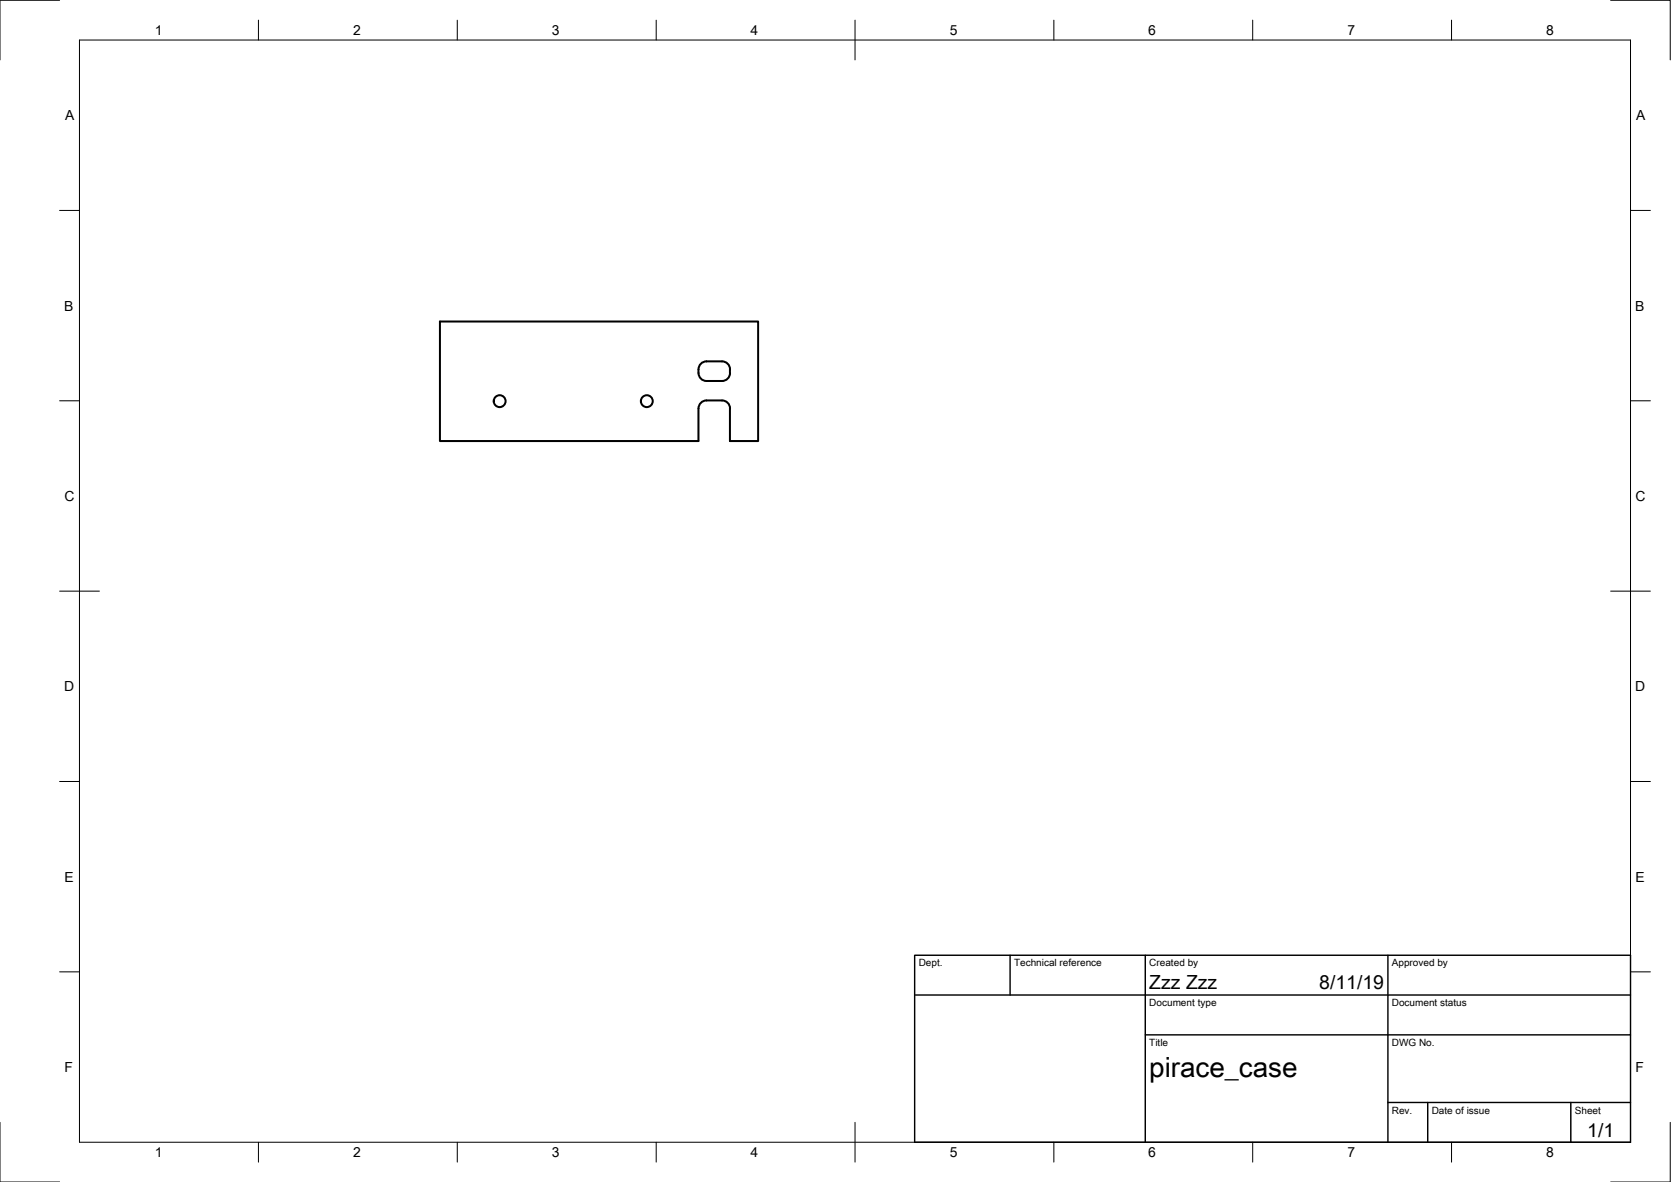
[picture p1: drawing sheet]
<svg xmlns="http://www.w3.org/2000/svg" width="420mm" height="297mm" viewBox="0 0 420 297" stroke-linecap="round" stroke-linejoin="round" font-family="sans-serif">
<!-- layer: Visible -->
<g fill="none" stroke="#000" stroke-width=".51">
<path d="M110.6 80.8h80v30h-7.1v-8.2a1.97 1.97 0 0 0-1.9-2h-4a2 2 0 0 0-2 2v8.2h-65zM175.6 92.8a2.27 2.27 0 0 0 2 2.9h3.9a2.18 2.18 0 0 0 2-2.9M175.6 92.8a2 2 0 0 1 2-2h4a2 2 0 0 1 2 2"/>
<circle cx="125.6" cy="100.8" r="1.49"/>
<circle cx="162.6" cy="100.8" r="1.49"/>
</g>
<!-- layer: Border -->
<g fill="none" stroke="#000" stroke-width=".25">
<path d="M15 .1h-15v15M20 10.1h390v276.9h-390zM65 5.1v5M115 5.1v5M165 5.1v5M215 5.1v10M265 5.1v5M315 5.1v5M365 5.1v5M405 .1h15v15M15 52.9h5M410 52.9h5"/>
<path d="M15 100.7h5M410 100.7h5M15 148.6h10M405 148.6h10M15 196.4h5M410 196.4h5M15 244.2h5M410 244.2h5M0 282.1v14.9h15M65 287v5M115 287v5M165 287v5"/>
<path d="M215 282.1v9.9M265 287v5M315 287v5M365 287v5M420 282.1v14.9h-15"/>
</g>
<!-- layer: TitleBlock -->
<path d="M230 240.1h180v46.9h-180zM230 250h180M254 240.1v9.9M288 240.1v46.9M349 240.1v46.9M288 260.1h122M349 277.1h61M359 277.1v9.9M395 277.1v9.9" fill="none" stroke="#000" stroke-width=".36"/>
<text font-size="7" x="289" y="270.6">pirace_case</text>
<g font-size="4.9">
<text x="289" y="248.5">Zzz Zzz</text>
<text x="331.7" y="248.5">8/11/19</text>
<text x="399.1" y="285.7">1/1</text>
</g>
<g font-size="3.5">
<text x="39" y="8.8">1</text>
<text x="88.8" y="8.8">2</text>
<text x="138.8" y="8.8">3</text>
<text x="188.7" y="8.8">4</text>
<text x="238.8" y="8.8">5</text>
<text x="288.7" y="8.8">6</text>
<text x="338.8" y="8.8">7</text>
<text x="388.8" y="8.8">8</text>
<text x="16.4" y="30.2">A</text>
<text x="411.4" y="30.2">A</text>
<text x="16.2" y="78">B</text>
<text x="411.2" y="78">B</text>
<text x="16.2" y="125.9">C</text>
<text x="411.2" y="125.9">C</text>
<text x="16.2" y="173.7">D</text>
<text x="411.2" y="173.7">D</text>
<text x="16.2" y="221.6">E</text>
<text x="411.2" y="221.6">E</text>
<text x="16.2" y="269.4">F</text>
<text x="411.2" y="269.4">F</text>
<text x="39" y="290.8">1</text>
<text x="88.8" y="290.8">2</text>
<text x="138.8" y="290.8">3</text>
<text x="188.7" y="290.8">4</text>
<text x="238.8" y="290.8">5</text>
<text x="288.7" y="290.8">6</text>
<text x="338.8" y="290.8">7</text>
<text x="388.8" y="290.8">8</text>
</g>
<g font-size="2.5">
<text x="231" y="242.9">Dept.</text>
<text x="255" y="242.9">Technical reference</text>
<text x="289" y="242.9">Created by</text>
<text x="350" y="242.9">Approved by</text>
<text x="289" y="252.8">Document type</text>
<text x="350" y="252.8">Document status</text>
<text x="289" y="262.9">Title</text>
<text x="350" y="262.9">DWG No.</text>
<text x="350" y="279.9">Rev.</text>
<text x="360" y="279.9">Date of issue</text>
<text x="396" y="279.9">Sheet</text>
</g>
</svg>
